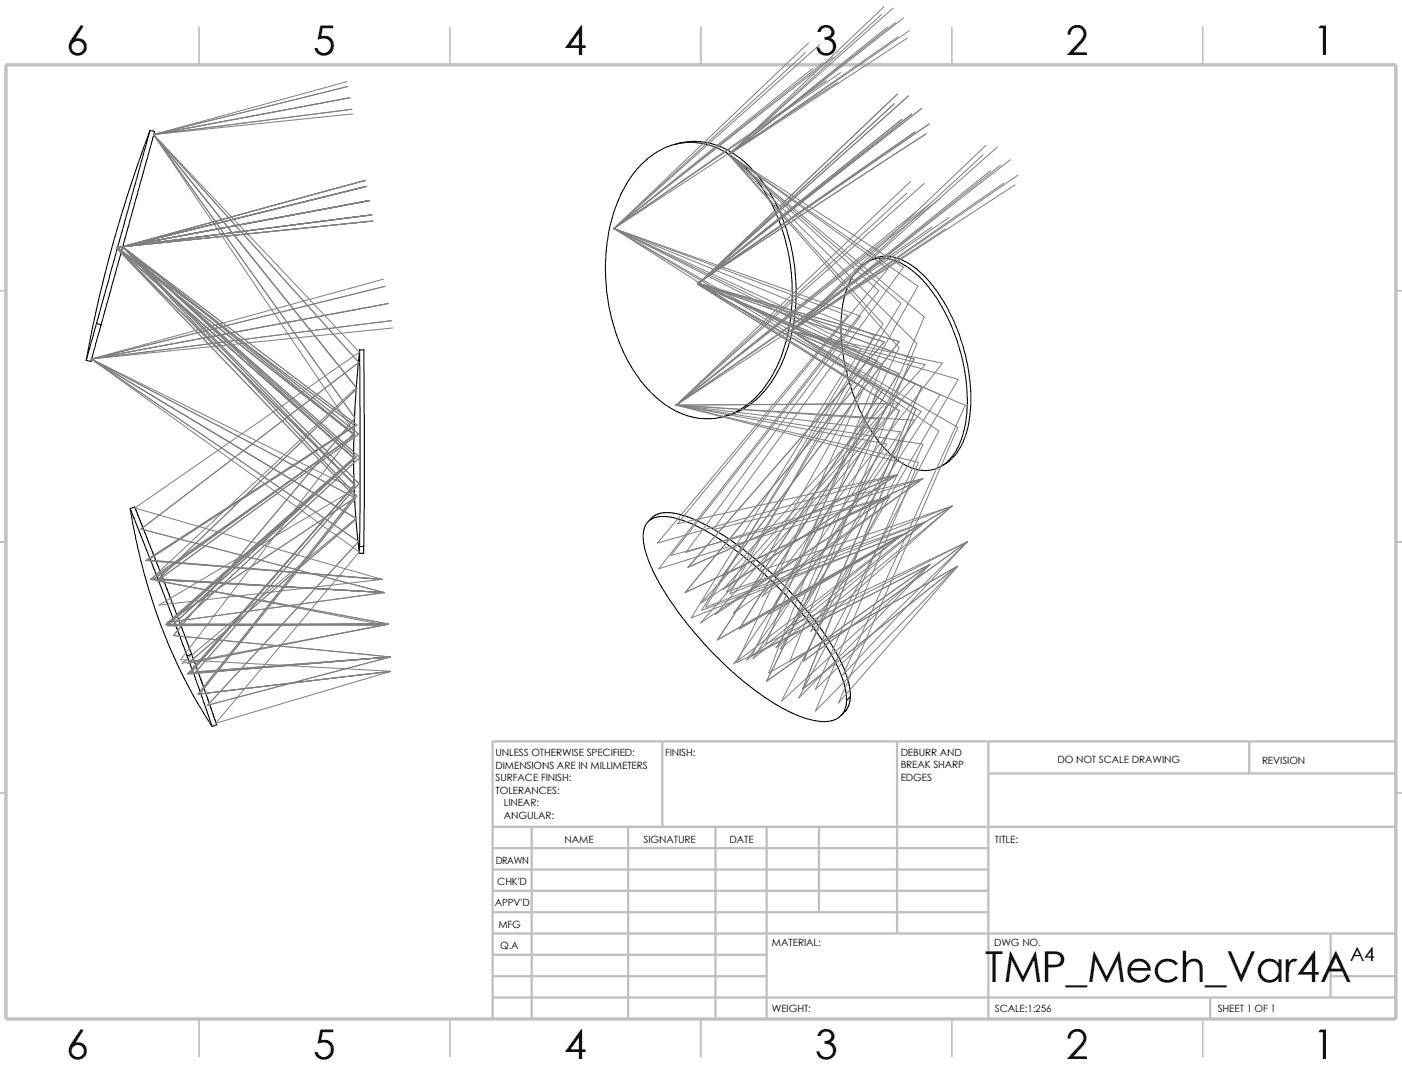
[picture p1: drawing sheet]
<svg xmlns="http://www.w3.org/2000/svg" width="279mm" height="216mm" viewBox="0 0 279 216" stroke-linecap="round" stroke-linejoin="round" font-family="sans-serif">
<g fill="none" stroke="#c0c0c0" stroke-width=".34">
<path d="M39.7 5.4v7.5M89.7 5.4v7.5M139.7 5.4v7.5M189.7 5.4v7.5M239.7 5.4v7.5M-.1 57.9h1.3M278.2 57.9h1.2M-.1 107.9h1.3M278.2 107.9h1.2M-.1 157.9h1.3M278.2 157.9h1.2M39.7 202.9v7.5"/>
<path d="M89.7 202.9v7.5M139.7 202.9v7.5M189.7 202.9v7.5M239.7 202.9v7.5"/>
</g>
<g fill="none" stroke="#c0c0c0" stroke-width=".47">
<path d="M132 147.7v17M178.8 147.7v38.2M197 147.7v55.2M197 154.1h81.2M249 147.7v6.4M278.2 147.7h-180v55.2M98.2 164.7h180M98.2 177.4h98.8M98.2 173.2h98.8M98.2 168.9h98.8M106 164.7v38.2M125.2 164.7v38.2"/>
<path d="M142.6 164.7v38.2M152.8 164.7v38.2M163.2 164.7v17M98.2 198.7h180M98.2 181.7h98.8M98.2 194.4h54.6M98.2 190.2h54.6M98.2 185.9h180M241.2 198.7v4.2M265.2 194.4h13M265.2 185.9v12.8"/>
</g>
<path d="M1.2 12.9h277v190h-277z" fill="none" stroke="#c0c0c0" stroke-width=".68" stroke-linecap="butt"/>
<g fill="none" stroke="#000" stroke-width=".21">
<path d="M29.9 26l-4 11.3-3.5 11.5-2.8 11.3-2.4 11.7M30.8 26.2l-10.6 38.5M30.8 26.2l-.9-.2-.1 .1-10.6 38.3M127.9 32.7a13.3 13.3 0 0 1 18-1.5 27.4 27.4 0 0 1 10 14.5 38.2 38.2 0 0 1-1 27.2 18 18 0 0 1-9.9 9.8 14.3 14.3 0 0 1-14.6-3.9 31.5 31.5 0 0 1-8.7-16.4 37.1 37.1 0 0 1 2.2-24 21.3 21.3 0 0 1 4-5.7zM134.5 28.7a14.2 14.2 0 0 1 14.1 3.8 32.9 32.9 0 0 1 9.6 19.9 35.3 35.3 0 0 1-3.6 22.4 19.3 19.3 0 0 1-5.2 5.8M170.8 53.8a6.9 6.9 0 0 1 9.4-1 24.6 24.6 0 0 1 8.9 11 36.6 36.6 0 0 1 3.2 21 11.5 11.5 0 0 1-4.6 8 7.5 7.5 0 0 1-8.2-.8 26.1 26.1 0 0 1-8.9-12.1 36.2 36.2 0 0 1-2.4-20.5 14.1 14.1 0 0 1 2.6-5.6zM172.7 52.2a7.1 7.1 0 0 1 8.2 .2 23.5 23.5 0 0 1 8.5 10.1 36.3 36.3 0 0 1 3.6 22.3 11.2 11.2 0 0 1-5.1 7.9l-.4 .2M19.2 64.4l1 .3M19.2 64.4l-2 7.4M20.2 64.7l-2.1 7.3-.9-.2M20.2 64.5l-.1 .3M71.7 69.7h.8l.1 31.6-.1 7.5"/>
<path d="M71.7 69.7l-.8 9.2-.4 9.2v6.2l.2 5.8 .5 6.2 .4 3.9M71.7 69.7v39.1M149.4 80.6l-2.5 1.5-2.9 .9M149.4 80.6l-.7 .2M26 101.3l1 5.8 1 4.4 1.7 6.1 2.2 6.6 1.9 4.7 2.9 6.2 1.9 3.6 3.7 6M26 101.3l.9-.3 6.9 17.6 4.4 11.7M26 101.3l5.4 13.8 5.9 15.5M71.7 108.8h.8M71.7 108.8l-.1 1.4M72.5 108.8v1.4h-.9M72.5 108.7v.2M129.2 103.9l1.4-1.3 1.6-.5 2.1 .1 2.8 .8 3.8 1.7 3.4 2 4 2.9 3.9 3.2 3.1 2.8 3.6 3.8 3.3 3.9 2.4 3.4 2.2 3.5 1.6 3.4 .8 2.6 .3 2.6"/>
<path d="M129.4 103.7l.9-.6 .7-.1 2.1-.1 2.5 .6 2.7 1 2.4 1.2 4.1 2.6 4.9 3.8 2.7 2.3 2.4 2.2 3.7 4 2.2 2.6 3.2 4.3 2.5 4.2 1.2 2.8 .9 2.7 .2 2.1a4.1 4.1 0 0 1-4.7 4.4 22.7 22.7 0 0 1-10.7-4.3l-4.4-3.1a71.1 71.1 0 0 1-18.9-22.8l-1.2-3.1-.6-2.9v-1.3l.2-1 .4-.9zM37.3 130.6l5 14.1M38.2 130.3l5 14-.9 .4M38.2 130.3l-.9 .3M169.5 138.8l-.8 .7M169.5 138.8l-.4 1.9-.6 .9-.9 .9"/>
</g>
<g fill="none" stroke="#808080" stroke-width=".2">
<path d="M69.1 16.3l-38.5 10.5M69.3 17.2l-38.7 9.6M69.7 19.5l-39.1 7.3M160.5 10.5l-38.2 35.1M161.1 8.6l-38.8 37M162 13.6l-39.7 32M163.4 8.9l-41.1 36.7M164 12.5l-41.7 33.1M164.7 16l-42.4 29.6M166 11.4l-43.7 34.2M166.9 16.4l-44.6 29.2M167.5 14.5l-45.2 31.1"/>
<path d="M175.7 2.9l-30.5 27.9M176.1 1.4l-30.9 29.4M176.9 5.4l-31.7 25.4M178 1.6l-32.8 29.2M178.5 4.5l-33.3 26.3M178.8 18.8l-38.8 37M179 7.3l-33.8 23.5M180 3.6l-34.8 27.2M180.8 7.6l-35.6 23.2M181.1 19.1l-41.1 36.7M181.2 6.1l-36 24.7M30.6 26.8h.1"/>
<path d="M30.6 26.8l40.9 45.4-43.4 33.2 48.5 12.6M30.6 26.8l40.1 56.5-36.2 43.3 43.3 4.3M30.6 26.8l40.6 50.6-40 38.3 46.2 8.6M30.6 26.8l41 43.3-44.7 31.1 49.3 14.2M30.6 26.8l40 59.2-34.6 45.4 41.9 2.3M70.1 21.8l-39.5 5M70.3 22.7l-39.7 4.1M72.8 35.9l-48.4 13.2M73 37.1l-48.6 12M73.5 40l-49.1 9.1M145.2 30.8h.1M145.2 30.8l31.8 22.8-42 50.7 43.9-9.8"/>
<path d="M145.2 30.8l37.7 26.2-31.6 56.7 38.4-12.9M145.2 30.8l37.5 37.6-25.3 63.3 33.4-18.9M145.2 30.8l30.7 33.7-36.1 57.1 40-15.1M145.2 30.8l39 32.3-26.3 61.4 34.9-16.6M145.2 30.8l29.9 27.1-41.4 52.7 43.5-11.7M145.2 30.8l34.8 22.4-37.9 52.3 41.8-10.2M145.2 30.8l34.3 29.6-34.7 57.5 39.6-13.9M145.2 30.8l34 38.5-29.4 61.4 35.5-18.3M178.2 20.7l-38.2 35.1M179.7 23.8l-39.7 32M180.7 38.4l-46 42.3M181.4 36.2l-46.7 44.5"/>
<path d="M181.7 22.7l-42.7 33.9 43.5 24.8-22.6 55.9 30.9-24.5M182.3 26.3l-42.3 29.5M183.7 21.6l-43.7 34.2M184.2 36.5l-49.5 44.2M184.6 26.6l-44.6 29.2M185.2 24.7l-45.2 31.1M187.4 39.5l-52.7 41.2M195.9 30.9l-38.2 35.1M196.5 29l-38.8 37M197.4 34l-39.7 32M198.8 29.3l-41.1 36.7M199.4 32.9l-41.7 33.1"/>
<path d="M200 36.5l-42.3 29.5M201.4 31.8l-43.7 34.2M202.3 36.8l-44.6 29.2M202.9 34.9l-45.2 31.1M23.2 49.4l47.5 47.1-32.8 37.6 39.9-3.2M23.2 49.4l47.5 49.5-31.2 39.4 38.4-4.6-34.9 10.4 28.6-34.2-53.4-38.4M23.3 49.4l47.4 42-36.5 33.2 37.4-.3M23.3 49.4l47.2 41.8-37.5 33.2 43.7 .1M24.4 49.1l-1.1 .2 47.3 37.3-40 28.8 41 2.3-39.8-2.4 39.7-28.9-47.1-37.3M24.4 49.1l-1.2 .3M24.4 49.1l-1.1 .1 47.3 35.6-41.6 26.8 42.6 3.5M24.4 49.1l-1.1 .3"/>
<path d="M24.4 49.1l46.3 37.5-40.6 28.7 46.5 2.7M24.4 49.1h.1M24.4 49.1l46.7 35.5-41.6 26.9 42.1 3.5M24.4 49.1l46.6 42-37.6 33.2M24.4 49.1l46.7 49.7-31.3 39.4M24.4 49.1l46.3 47.5-33.3 37.6 34.1-2.8M24.4 49.1l47.1 47.2-32.5 37.5 38.8-2.9M24.4 49.1l46.2 42.3-37.3 33.2 38.3-.3M24.4 49.1l47.3 42-35.9 33.2h41.6M74.1 42.8l-49.7 6.3M74.3 44l-49.9 5.1M76.5 55.6l-58.3 15.9"/>
<path d="M76.8 57l-58.6 14.5M122.3 45.5v.1M122.3 45.5l49.2 17.4-34.8 47.1 47.2-14.7M122.3 45.5l49.4 24-31.1 51.4 43.8-16.9M122.3 45.5l49.9 31.7-25.3 54.8 38.4-19.6M122.3 45.5l46.7 17.4-38 45.3 47.9-13.7M122.3 45.5l51.9 21.3-28.7 51.4 44.2-17.4M122.3 45.5l52.7 31.5-21.8 57 31.8-17.9M122.3 45.5l68.6 39.6-23.8 54.9 23.7-27.2M122.3 45.5l53.6 27.1-23.3 55.7 40.2-20.4M122.3 45.5l45.6 21.1-36.6 46.7 45.9-14.4M140 55.8l-1 .6 37.2 11.7-39.1 44.9 41.8-18.5"/>
<path d="M140 55.8l-.9 .6 43.1 15.1-28.9 50.8 36.4-21.5M140 55.8l-.9 .8M140 55.8l-1 .6 35.8 15.5-38.3 46.1 40.7-19.1M140 55.8l-.9 .8 44.6 20.4-23.6 54.7 32.7-23.8M140 55.8l-.9 .6 40.1 11.6-35.3 46.7 40-19.4M140 55.8l-1 .8 40.2 25.2-26.4 53.9 32.5-23.3M140 55.8l-1 .7 40.1 17.9-31.8 50.9 37.1-21.3M182.5 42.2l-47.8 38.5M185 40.9l-50.3 39.8M185.7 45.2l-51 35.5M188.4 45.6l-53.7 35.1M189.1 43.3l-54.4 37.4"/>
<path d="M18.2 71.5h.1M18.2 71.5l53.3 36.4-30.1 32.6 36.4-9.6M18.2 71.5l52.9 31.8-33.6 28.8 39.9-7.8M18.2 71.5l52.5 27.6-37.3 24.9 43.2-6M18.2 71.5l52.4 26-38.9 23 44.5-5.1M18.2 71.5l52.7 31.8-34.6 28.8 40.4-7.6M71 77.2l-40.9 38.2 46.6 9.1M77.4 60.5l-59.2 11M78 63.9l-59.8 7.6M78.3 65.3l-60.1 6.2M157.7 65.9v.1M157.7 65.9l30.1 6.4-35.9 46.5 32-23.5"/>
<path d="M157.7 65.9l29.4 20-27.9 53.1 26.1-26.6M157.7 65.9l34.7 14.8-24.4 53.8 24.8-26.6M157.7 65.9l33.3 9.7-29.5 50.2 28.2-25M157.7 65.9l26.7 6.7-40.3 44.8 34.8-22.9M157.7 65.9l25.9 16.1-34.8 49.5 31-25M157.7 65.9l24.8 10.5-40 46 30.1-20.4M169.1 72.6l-31.3 50.5 42-16.6M175.9 77.6l-32.9 49.9 36.8-21M187.4 78.6l-32.8 50.4 29.8-25M134.7 80.7h.1M134.7 80.7l42 7.7-30.4 43.8 33.5-25.7M134.7 80.7l48.3 11.4-20.5 49.5 28.3-28.8"/>
<path d="M134.7 80.7l40.6 2.8-35.7 40.6 37.6-25.2M134.7 80.7l49.2 7.8-21.4 48.8 30.3-29.4M134.7 80.7l41.7-.4-36.7 39.8 39.2-25.6M134.7 80.7l47.5 3-26.7 45.5 34.2-28.4M134.7 80.7l45.3 11.5-24.3 47.5 29.6-27.3M134.7 80.7l44.5-.3-33.1 41.7 37.8-26.8M134.7 80.7l44.8 5.3-29.4 45.2 34.3-27.2M71.6 115l4.6 .4M77.4 124.3h-5.8"/>
</g>
<text font-size="8.5" x="196.3" y="195.7">TMP_Mech_Var4A</text>
<g font-size="8.1">
<text x="13.2" y="10.9">6</text>
<text x="62.4" y="10.9">5</text>
<text x="112.4" y="10.9">4</text>
<text x="162.4" y="10.9">3</text>
<text x="212.4" y="10.9">2</text>
<text x="261.7" y="10.9">1</text>
<text x="13.2" y="210.9">6</text>
<text x="62.4" y="210.9">5</text>
<text x="112.4" y="210.9">4</text>
<text x="162.4" y="210.9">3</text>
<text x="212.4" y="210.9">2</text>
<text x="261.7" y="210.9">1</text>
</g>
<text font-size="3.9" x="269.1" y="191.5">A4</text>
<g font-size="2">
<text x="98.8" y="150.6">UNLESS OTHERWISE SPECIFIED:</text>
<text x="98.8" y="153.1">DIMENSIONS ARE IN MILLIMETERS</text>
<text x="98.8" y="155.6">SURFACE FINISH:</text>
<text x="132.5" y="150.6">FINISH:</text>
<text x="179.5" y="155.5">EDGES</text>
<text x="179.5" y="150.5">DEBURR AND</text>
<text x="179.5" y="153">BREAK SHARP</text>
<text x="210.8" y="151.9">DO NOT SCALE DRAWING</text>
<text x="251.5" y="152.1">REVISION</text>
<text x="98.8" y="158.1">TOLERANCES:</text>
<text x="100.4" y="160.6">LINEAR:</text>
<text x="100.4" y="163.1">ANGULAR:</text>
<text x="112.5" y="168">NAME</text>
<text x="128.2" y="167.9">SIGNATURE</text>
<text x="145.4" y="167.9">DATE</text>
<text x="198.3" y="167.9">TITLE:</text>
<text x="98.8" y="172.1">DRAWN</text>
<text x="99.1" y="176.3">CHK'D</text>
<text x="98.6" y="180.4">APPV'D</text>
<text x="99.3" y="184.8">MFG</text>
<text x="99.7" y="189">Q.A</text>
<text x="153.8" y="188.5">MATERIAL:</text>
<text x="198.1" y="188.5">DWG NO.</text>
<text x="153.8" y="201.5">WEIGHT:</text>
<text x="198.2" y="201.6">SCALE:1:256</text>
<text x="242.7" y="201.6">SHEET 1 OF 1</text>
</g>
</svg>
